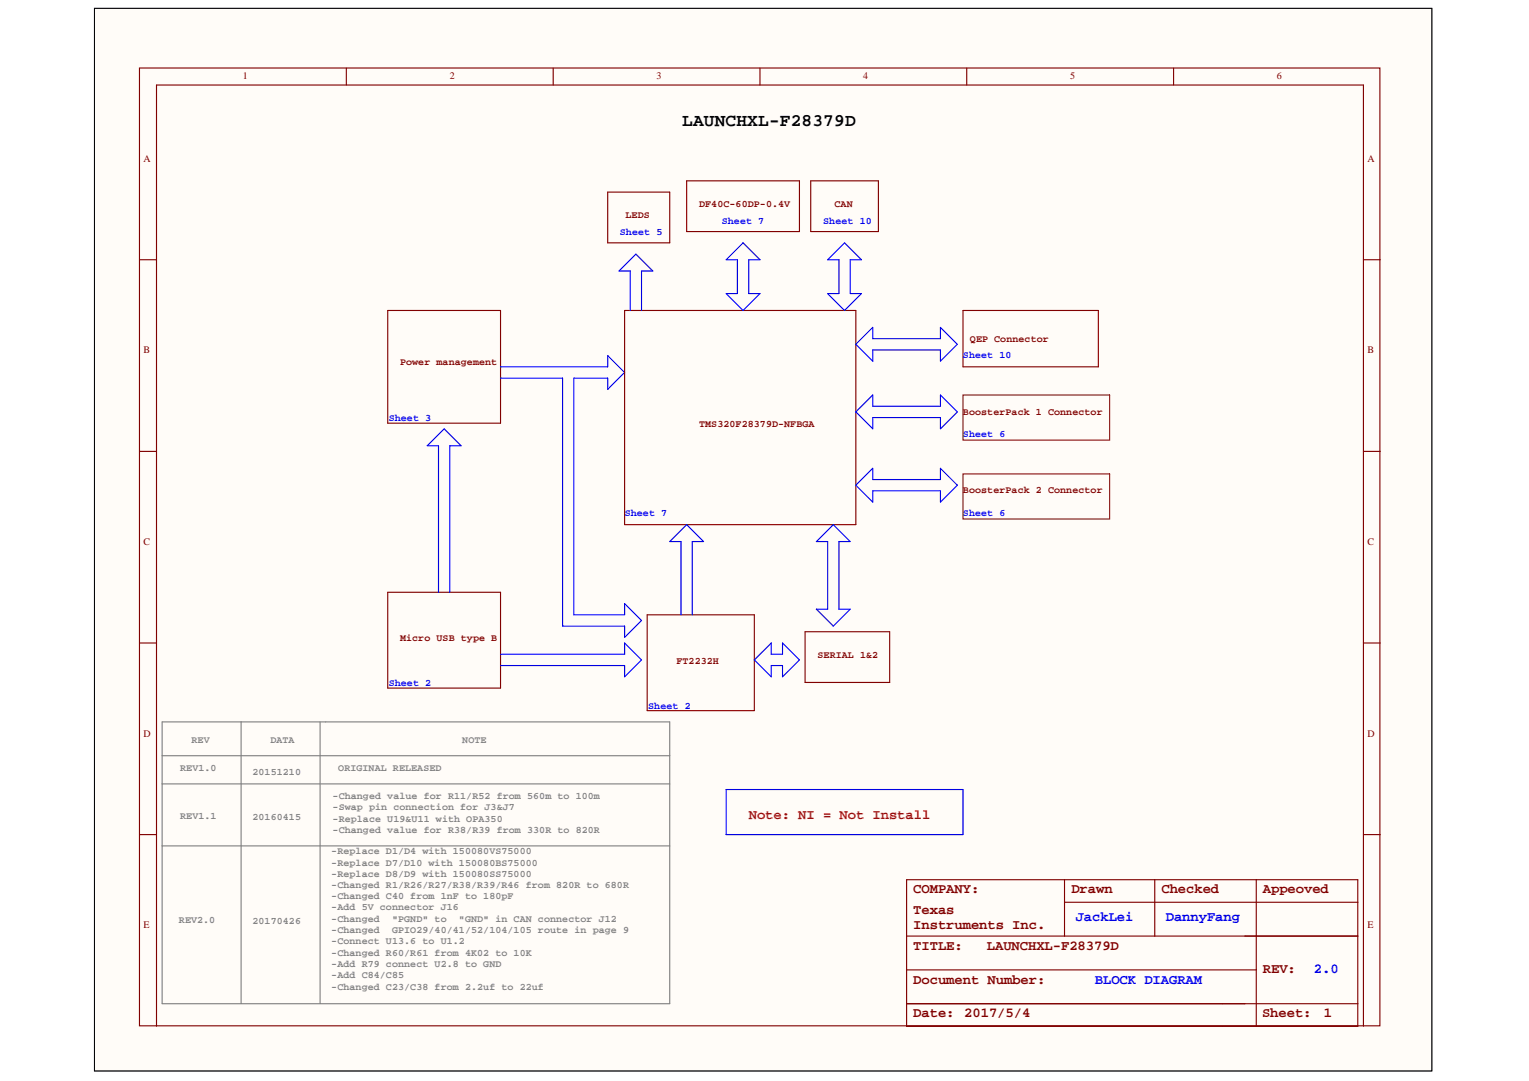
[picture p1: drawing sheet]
<svg xmlns="http://www.w3.org/2000/svg" width="297mm" height="210mm" viewBox="0 0 297 210" stroke-linecap="round" stroke-linejoin="round" font-family="sans-serif">
<path d="M18.4 1.6h259.8v206.3h-259.8z" fill="#fffcf8" stroke="#000" stroke-width=".19"/>
<g fill="none" stroke="#800000" stroke-width=".22">
<path d="M27.1 13.2h241v186h-241zM67.3 13.2v3.3M107.5 13.2v3.3M147.6 13.2v3.3M187.8 13.2v3.3M228 13.2v3.3M118.1 37.3h12v9.9h-12zM133.4 35.1h21.9v9.9h-21.9zM157.5 35.1h13.1v9.9h-13.1zM27.1 50.4h3.3M264.9 50.4h3.3M75.3 60.3h21.9v21.9h-21.9z"/>
<path d="M121.3 60.3h45v41.6h-45zM187.1 60.3h26.3v10.9h-26.3zM27.1 87.6h3.3M264.9 87.6h3.3M75.3 115h21.9v18.6h-21.9zM125.7 119.4h20.8v18.6h-20.8zM27.1 124.9h3.3M156.4 122.7h16.4v9.8h-16.4zM264.9 124.9h3.3M27.1 162.1h3.3M176.1 170.8h87.7v28.5h-87.7zM206.8 170.8v11"/>
<path d="M206.8 175.2h57M224.3 170.8v11M244.1 170.8v28.5M264.9 162.1h3.3M30.4 199.3v-182.8h234.5v182.8M176.1 194.9h87.7M176.1 181.8h87.7M176.1 188.3h68"/>
</g>
<g fill="none" stroke="#00f" stroke-width=".22">
<path d="M141.1 50.4l3.3-3.2 3.2 3.2h-2.2v6.6h2.2l-3.2 3.3-3.3-3.3h2.2v-6.6zM160.8 50.4l3.3-3.2 3.3 3.2h-2.2v6.6h2.2l-3.3 3.3-3.3-3.3h2.2v-6.6zM97.2 71.2h20.9v-2.2l3.2 3.3-3.2 3.3v-2.2h-6.6v46h9.8v-2.2l3.3 3.3-3.3 3.3v-2.2h-12v-48.2h-12.1M122.4 60.3v-7.7h-2.2l3.3-3.3 3.3 3.3h-2.2v7.7M166.3 66.9l3.3-3.3v2.2h13.1v-2.2l3.3 3.3-3.3 3.2v-2.2h-13.1v2.2zM166.3 80l3.3-3.3v2.2h13.1v-2.2l3.3 3.3-3.3 3.3v-2.2h-13.1v2.2zM166.3 94.2l3.3-3.3v2.2h13.1v-2.2l3.3 3.3-3.3 3.3v-2.2h-13.1v2.2zM85.2 115v-28.4h-2.2l3.3-3.3 3.3 3.3h-2.2v28.4M132.3 119.4v-14.2h-2.2l3.3-3.3 3.3 3.3h-2.2v14.2M158.6 105.2l3.3-3.3 3.3 3.3h-2.2v13.1h2.2l-3.3 3.3-3.3-3.3h2.2v-13.1zM97.2 127h24.1v-2.1l3.3 3.2-3.3 3.3v-2.2h-24.1M146.5 128.1l3.3-3.2v2.1h2.2v-2.1l3.3 3.2-3.3 3.3v-2.2h-2.2v2.2z"/>
<path d="M141.1 153.3h46v8.8h-46z"/>
</g>
<path d="M31.5 140.2h98.6v54.7h-98.6zM31.5 146.7h98.6M31.5 152.2h98.6M46.8 140.2v54.7M62.2 140.2v54.7M31.5 164.3h98.6" fill="none" stroke="#808080" stroke-width=".22"/>
<path d="M187.1 76.7h28.5v8.8h-28.5zM187.1 92h28.5v8.8h-28.5z" fill="none" stroke="#781915" stroke-width=".22"/>
<text font-size="3.5" x="132.5" y="24.4">LAUNCHXL-F28379D</text>
<text font-size="2.7" fill="#f00" x="145.5" y="159.1">Note: NI = Not Install</text>
<g font-size="2.7" fill="#800000">
<text x="177.4" y="173.5">COMPANY:</text>
<text x="208.1" y="173.5">Drawn</text>
<text x="225.6" y="173.5">Checked</text>
<text x="245.3" y="173.5">Appeoved</text>
<text x="177.4" y="177.4">Texas</text>
<text x="177.4" y="184.5">TITLE:</text>
<text x="177.4" y="180.5">Instruments Inc.</text>
<text x="191.7" y="184.5">LAUNCHXL-F28379D</text>
<text x="177.4" y="191">Document Number:</text>
<text x="245.3" y="189">REV:</text>
<text x="177.4" y="197.6">Date: 2017/5/4</text>
<text x="245.2" y="197.6">Sheet:</text>
<text x="257.2" y="197.6">1</text>
</g>
<g font-size="2.7" fill="#00f">
<text x="209" y="178.8">JackLei</text>
<text x="226.5" y="178.8">DannyFang</text>
<text x="212.7" y="191">BLOCK DIAGRAM</text>
<text x="255.2" y="189">2.0</text>
</g>
<g font-size="1.9" fill="#800000">
<text x="47.2" y="15.3">1</text>
<text x="87.4" y="15.3">2</text>
<text x="127.5" y="15.3">3</text>
<text x="167.7" y="15.3">4</text>
<text x="207.9" y="15.3">5</text>
<text x="248.1" y="15.3">6</text>
<text x="27.9" y="31.4">A</text>
<text x="265.6" y="31.4">A</text>
<text x="135.8" y="40.2">DF40C-60DP-0.4V</text>
<text x="162.1" y="40.2">CAN</text>
<text x="121.5" y="42.4">LEDS</text>
<text x="27.9" y="68.6">B</text>
<text x="77.7" y="70.9">Power management</text>
<text x="188.4" y="66.5">QEP Connector</text>
<text x="265.6" y="68.6">B</text>
<text x="135.8" y="82.9">TMS320F28379D-NFBGA</text>
<text x="187.1" y="80.5">BoosterPack 1 Connector</text>
<text x="187.1" y="95.8">BoosterPack 2 Connector</text>
<text x="27.9" y="105.8">C</text>
<text x="265.6" y="105.8">C</text>
<text x="77.7" y="124.5">Micro USB type B</text>
<text x="131.4" y="128.9">FT2232H</text>
<text x="158.8" y="127.8">SERIAL 1&amp;2</text>
<text x="27.9" y="143">D</text>
<text x="265.6" y="143">D</text>
<text x="27.9" y="180.2">E</text>
<text x="265.6" y="180.2">E</text>
</g>
<g font-size="1.9" fill="#00f">
<text x="120.4" y="45.7">Sheet 5</text>
<text x="140.2" y="43.5">Sheet 7</text>
<text x="159.9" y="43.5">Sheet 10</text>
<text x="187.1" y="69.5">Sheet 10</text>
<text x="75.5" y="81.8">Sheet 3</text>
<text x="187.1" y="84.9">Sheet 6</text>
<text x="121.4" y="100.2">Sheet 7</text>
<text x="187.1" y="100.2">Sheet 6</text>
<text x="75.5" y="133.2">Sheet 2</text>
<text x="125.9" y="137.6">Sheet 2</text>
</g>
<g font-size="1.9" fill="#808080">
<text x="35" y="149.6">REV1.0</text>
<text x="37.2" y="144.2">REV</text>
<text x="52.5" y="144.2">DATA</text>
<text x="65.7" y="149.6">ORIGINAL RELEASED</text>
<text x="89.8" y="144.2">NOTE</text>
<text x="49.1" y="150.6">20151210</text>
<text x="64.6" y="155.1">-Changed value for R11/R52 from 560m to 100m</text>
<text x="35" y="159.1">REV1.1</text>
<text x="49.1" y="159.3">20160415</text>
<text x="64.6" y="157.3">-Swap pin connection for J3&amp;J7</text>
<text x="64.6" y="159.5">-Replace U19&amp;U11 with OPA350</text>
<text x="64.6" y="161.7">-Changed value for R38/R39 from 330R to 820R</text>
<text x="64.4" y="165.9">-Replace D1/D4 with 150080VS75000</text>
<text x="64.4" y="172.5">-Changed R1/R26/R27/R38/R39/R46 from 820R to 680R</text>
<text x="64.4" y="168.1">-Replace D7/D10 with 150080BS75000</text>
<text x="64.4" y="170.3">-Replace D8/D9 with 150080SS75000</text>
<text x="34.8" y="179.2">REV2.0</text>
<text x="49.1" y="179.5">20170426</text>
<text x="64.4" y="176.8">-Add 5V connector J16</text>
<text x="64.4" y="174.7">-Changed C40 from 1nF to 180pF</text>
<text x="64.4" y="179">-Changed</text>
<text x="76.2" y="179">&quot;PGND&quot; to</text>
<text x="89.2" y="179">&quot;GND&quot; in CAN connector J12</text>
<text x="64.4" y="181.2">-Changed</text>
<text x="64.4" y="183.4">-Connect U13.6 to U1.2</text>
<text x="64.4" y="185.6">-Changed R60/R61 from 4K02 to 10K</text>
<text x="76.2" y="181.2">GPIO29/40/41/52/104/105 route in page 9</text>
<text x="64.4" y="187.7">-Add R79 connect U2.8 to GND</text>
<text x="64.4" y="189.9">-Add C84/C85</text>
<text x="64.4" y="192.1">-Changed C23/C38 from 2.2uf to 22uf</text>
</g>
</svg>
